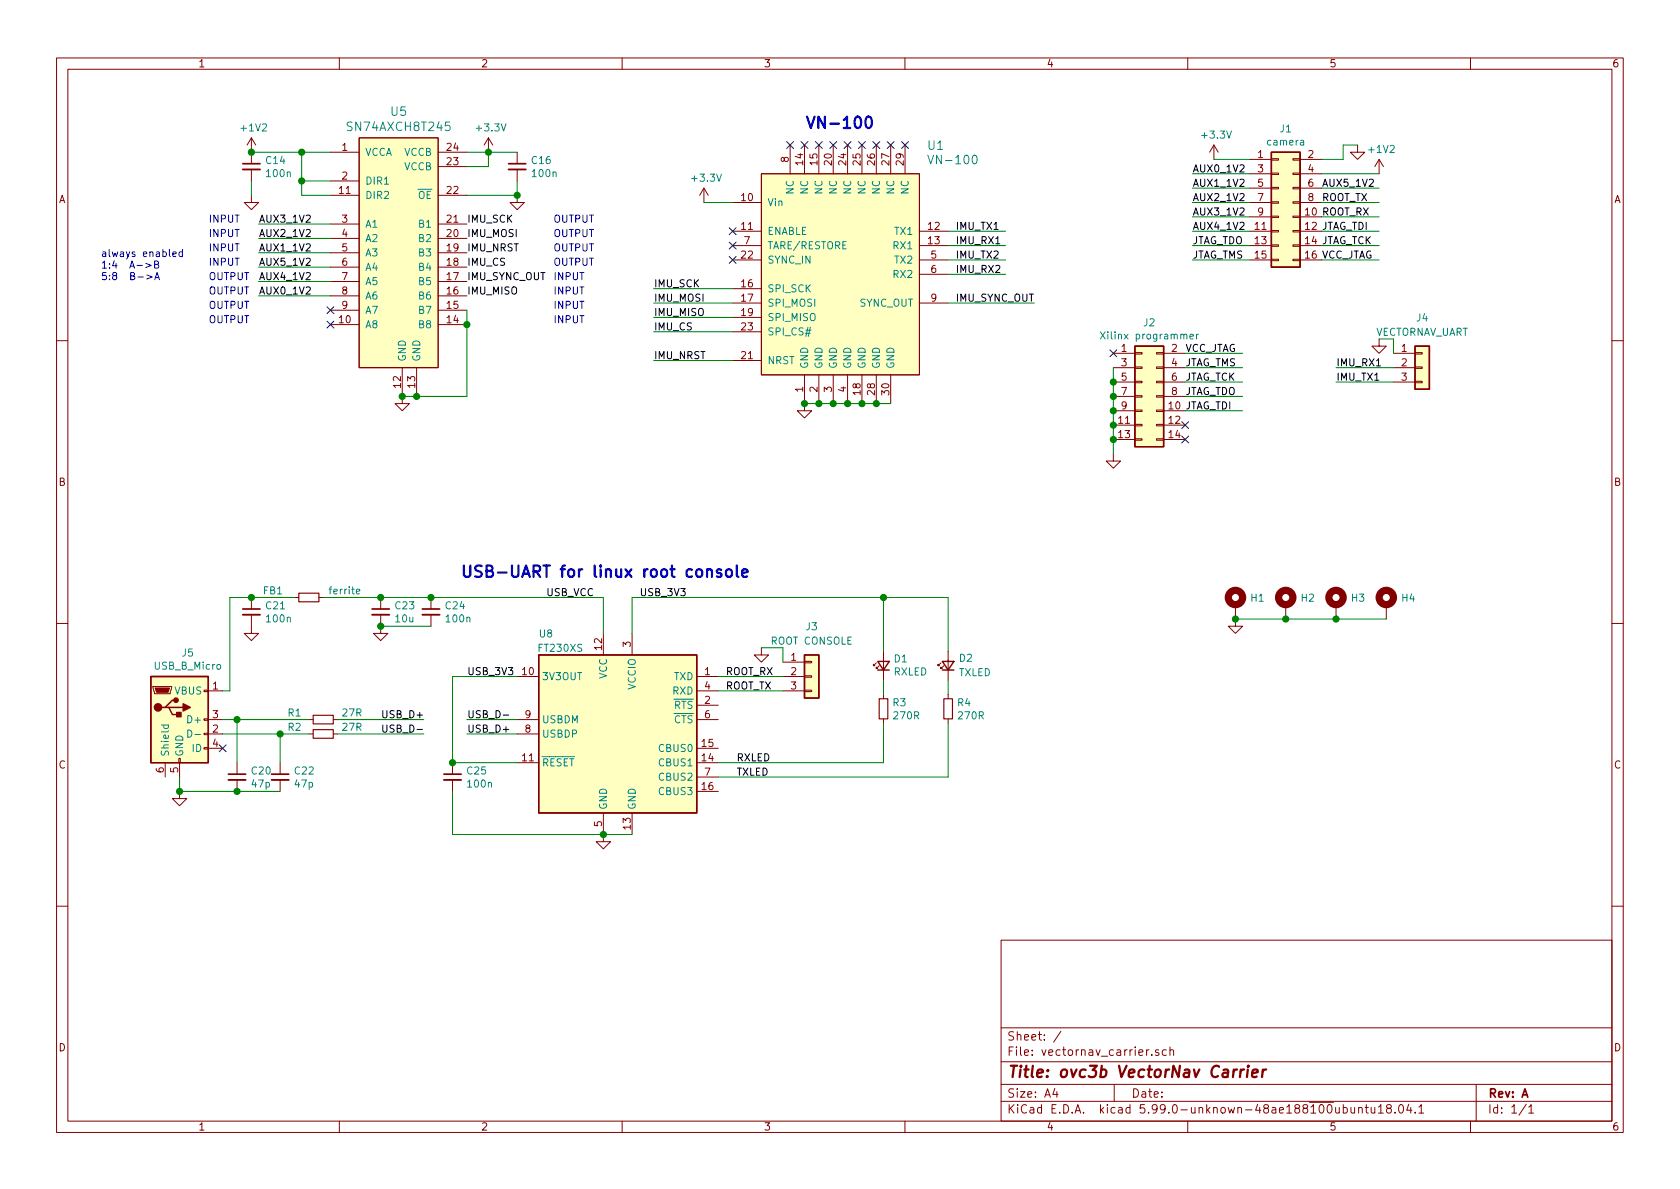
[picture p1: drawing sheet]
EESchema Schematic File Version 5
EELAYER 30 0
EELAYER END
$Descr A4 11693 8268
encoding utf-8
Sheet 1 1
Title "ovc3b VectorNav Carrier"
Date ""
Rev "A"
Comp ""
Comment1 ""
Comment2 ""
Comment3 ""
Comment4 ""
Comment5 ""
Comment6 ""
Comment7 ""
Comment8 ""
Comment9 ""
$EndDescr
Text Label 9200 1300 0    50   ~ 0
AUX5_1V2
Wire Wire Line
	9200 1500 9600 1500
Wire Wire Line
	9200 1400 9600 1400
Text Label 9200 1400 0    50   ~ 0
ROOT_TX
Wire Wire Line
	9200 1300 9600 1300
Text Label 8300 1600 0    50   ~ 0
AUX4_1V2
Wire Wire Line
	8300 1600 8700 1600
Text Label 8300 1500 0    50   ~ 0
AUX3_1V2
Wire Wire Line
	8300 1500 8700 1500
Wire Wire Line
	8300 1400 8700 1400
Text Label 8300 1400 0    50   ~ 0
AUX2_1V2
Wire Wire Line
	8300 1700 8700 1700
Wire Wire Line
	8300 1800 8700 1800
Text Label 8300 1700 0    50   ~ 0
JTAG_TDO
Text Label 8300 1800 0    50   ~ 0
JTAG_TMS
Text Label 8300 1300 0    50   ~ 0
AUX1_1V2
Wire Wire Line
	8300 1200 8700 1200
Text Label 8300 1200 0    50   ~ 0
AUX0_1V2
Wire Wire Line
	8300 1300 8700 1300
Wire Wire Line
	8450 1100 8700 1100
Text Label 9200 1500 0    50   ~ 0
ROOT_RX
Text Label 9200 1600 0    50   ~ 0
JTAG_TDI
Wire Wire Line
	9200 1200 9600 1200
Wire Wire Line
	9350 1000 9450 1000
$Comp
L power:+1V2 #PWR0105
U 1 1
P 9600 1200
F 0 "#PWR0105" H 9600 1050 50  0001 C CNN
F 1 "+1V2" H 9615 1373 50  0000 C CNN
F 2 "" H 9600 1200 50  0001 C CNN
F 3 "" H 9600 1200 50  0001 C CNN
	1    9600 1200
	1    0    0    -1  
$EndComp
Wire Wire Line
	9200 1800 9600 1800
Text Label 9200 1800 0    50   ~ 0
VCC_JTAG
Wire Wire Line
	9200 1600 9600 1600
Wire Wire Line
	9200 1700 9600 1700
Text Label 9200 1700 0    50   ~ 0
JTAG_TCK
$Comp
L Connector_Generic:Conn_01x03 J4
U 1 1
P 9900 2550
F 0 "J4" H 9900 2900 50  0000 C CNN
F 1 "VECTORNAV_UART" H 9900 2800 50  0000 C CNN
F 2 "Connector_PinHeader_2.54mm:PinHeader_1x03_P2.54mm_Vertical" H 9900 2550 50  0001 C CNN
F 3 "" H 9900 2550 50  0001 C CNN
F 4 "DNP" H 9900 3000 50  0001 C CNN "MFN"
F 5 "DNP" H 9900 3000 50  0001 C CNN "MPN"
	1    9900 2550
	1    0    0    -1  
$EndComp
$Comp
L power:GND #PWR0109
U 1 1
P 9600 2350
F 0 "#PWR0109" H 9600 2100 50  0001 C CNN
F 1 "GND" H 9605 2177 50  0001 C CNN
F 2 "" H 9600 2350 50  0001 C CNN
F 3 "" H 9600 2350 50  0001 C CNN
	1    9600 2350
	1    0    0    -1  
$EndComp
Wire Wire Line
	9350 1100 9350 1000
Wire Wire Line
	9200 1100 9350 1100
$Comp
L Connector_Generic:Conn_02x08_Odd_Even J1
U 1 1
P 8900 1400
F 0 "J1" H 8950 1916 50  0000 C CNN
F 1 "camera" H 8950 1825 50  0000 C CNN
F 2 "Connector_PinSocket_2.00mm:PinSocket_2x08_P2.00mm_Vertical" H 8900 1400 50  0001 C CNN
F 3 "~" H 8900 1400 50  0001 C CNN
	1    8900 1400
	1    0    0    -1  
$EndComp
$Comp
L power:+3.3V #PWR0103
U 1 1
P 8450 1100
F 0 "#PWR0103" H 8450 950 50  0001 C CNN
F 1 "+3.3V" H 8465 1273 50  0000 C CNN
F 2 "" H 8450 1100 50  0001 C CNN
F 3 "" H 8450 1100 50  0001 C CNN
	1    8450 1100
	1    0    0    -1  
$EndComp
$Comp
L power:GND #PWR0104
U 1 1
P 9450 1000
F 0 "#PWR0104" H 9450 750 50  0001 C CNN
F 1 "GND" H 9455 827 50  0001 C CNN
F 2 "" H 9450 1000 50  0001 C CNN
F 3 "" H 9450 1000 50  0001 C CNN
	1    9450 1000
	1    0    0    -1  
$EndComp
Text Label 8250 2650 0    50   ~ 0
JTAG_TCK
Wire Wire Line
	8250 2550 8650 2550
Wire Wire Line
	8250 2450 8650 2450
Text Label 8250 2550 0    50   ~ 0
JTAG_TMS
Wire Wire Line
	8250 2650 8650 2650
Text Label 8250 2750 0    50   ~ 0
JTAG_TDO
Text Label 8250 2850 0    50   ~ 0
JTAG_TDI
NoConn ~ 8250 3050
Wire Wire Line
	8250 2750 8650 2750
Wire Wire Line
	8250 2850 8650 2850
$Comp
L power:GND #PWR0106
U 1 1
P 7750 3150
F 0 "#PWR0106" H 7750 2900 50  0001 C CNN
F 1 "GND" H 7754 2977 50  0001 C CNN
F 2 "" H 7750 3150 50  0001 C CNN
F 3 "" H 7750 3150 50  0001 C CNN
	1    7750 3150
	1    0    0    -1  
$EndComp
NoConn ~ 8250 2950
Wire Wire Line
	7750 2650 7750 2750
Connection ~ 7750 2750
Connection ~ 7750 2650
Wire Wire Line
	7750 2550 7750 2650
NoConn ~ 7750 2450
$Comp
L Connector_Generic:Conn_02x07_Odd_Even J2
U 1 1
P 7950 2750
F 0 "J2" H 8000 3266 50  0000 C CNN
F 1 "Xilinx programmer" H 8000 3175 50  0000 C CNN
F 2 "Connector_PinHeader_2.00mm:PinHeader_2x07_P2.00mm_Vertical_SMD" H 7950 2750 50  0001 C CNN
F 3 "~" H 7950 2750 50  0001 C CNN
F 4 "digikey" H 7950 2750 50  0001 C CNN "D1N"
F 5 "WM18641-ND" H 7950 2750 50  0001 C CNN "D1PN"
F 6 "Molex" H 7950 2750 50  0001 C CNN "MFN"
F 7 "0878321420" H 7950 2750 50  0001 C CNN "MPN"
	1    7950 2750
	1    0    0    -1  
$EndComp
Wire Wire Line
	9300 4300 9650 4300
Wire Wire Line
	8950 4300 9300 4300
Wire Wire Line
	8600 4300 8950 4300
$Comp
L Mechanical:MountingHole_Pad H3
U 1 1
P 9300 4200
F 0 "H3" H 9400 4249 50  0000 L CNN
F 1 "MountingHole_Pad" H 9400 4158 50  0001 L CNN
F 2 "MountingHole:MountingHole_2.2mm_M2_Pad" H 9300 4200 50  0001 C CNN
F 3 "~" H 9300 4200 50  0001 C CNN
	1    9300 4200
	1    0    0    -1  
$EndComp
$Comp
L Mechanical:MountingHole_Pad H4
U 1 1
P 9650 4200
F 0 "H4" H 9750 4249 50  0000 L CNN
F 1 "MountingHole_Pad" H 9750 4158 50  0001 L CNN
F 2 "MountingHole:MountingHole_2.2mm_M2_Pad" H 9650 4200 50  0001 C CNN
F 3 "~" H 9650 4200 50  0001 C CNN
	1    9650 4200
	1    0    0    -1  
$EndComp
Text Label 8250 2450 0    50   ~ 0
VCC_JTAG
Text Label 9300 2550 0    50   ~ 0
IMU_RX1
Wire Wire Line
	9600 2350 9700 2350
Text Label 9300 2650 0    50   ~ 0
IMU_TX1
Wire Wire Line
	9300 2550 9700 2550
Wire Wire Line
	9700 2350 9700 2450
Wire Wire Line
	9300 2650 9700 2650
Connection ~ 9300 4300
Connection ~ 8950 4300
Connection ~ 8600 4300
$Comp
L Mechanical:MountingHole_Pad H1
U 1 1
P 8600 4200
F 0 "H1" H 8700 4249 50  0000 L CNN
F 1 "MountingHole_Pad" H 8700 4158 50  0001 L CNN
F 2 "MountingHole:MountingHole_2.2mm_M2_Pad" H 8600 4200 50  0001 C CNN
F 3 "~" H 8600 4200 50  0001 C CNN
	1    8600 4200
	1    0    0    -1  
$EndComp
$Comp
L Mechanical:MountingHole_Pad H2
U 1 1
P 8950 4200
F 0 "H2" H 9050 4249 50  0000 L CNN
F 1 "MountingHole_Pad" H 9050 4158 50  0001 L CNN
F 2 "MountingHole:MountingHole_2.2mm_M2_Pad" H 8950 4200 50  0001 C CNN
F 3 "~" H 8950 4200 50  0001 C CNN
	1    8950 4200
	1    0    0    -1  
$EndComp
$Comp
L power:GND #PWR0108
U 1 1
P 8600 4300
F 0 "#PWR0108" H 8600 4050 50  0001 C CNN
F 1 "GND" H 8605 4127 50  0001 C CNN
F 2 "" H 8600 4300 50  0001 C CNN
F 3 "" H 8600 4300 50  0001 C CNN
	1    8600 4300
	1    0    0    -1  
$EndComp
NoConn ~ 6100 1000
NoConn ~ 6200 1000
NoConn ~ 6300 1000
NoConn ~ 6000 1000
Text Notes 5600 900  0    79   ~ 16
VN-100
NoConn ~ 5900 1000
Wire Wire Line
	6600 1800 7000 1800
Wire Wire Line
	6600 1700 7000 1700
Wire Wire Line
	6600 1600 7000 1600
Text Label 6650 1600 0    50   ~ 0
IMU_TX1
Text Label 6650 1700 0    50   ~ 0
IMU_RX1
NoConn ~ 5500 1000
NoConn ~ 5600 1000
NoConn ~ 5700 1000
NoConn ~ 5800 1000
Wire Wire Line
	4900 1400 5100 1400
NoConn ~ 5100 1700
NoConn ~ 5100 1600
Wire Wire Line
	5900 2800 6000 2800
Wire Wire Line
	6000 2800 6100 2800
Connection ~ 6100 2800
Connection ~ 6000 2800
Wire Wire Line
	6100 2800 6200 2800
$Comp
L IMU:VN-100 U1
U 1 1
P 5800 1900
F 0 "U1" H 6450 2800 60  0000 L CNN
F 1 "VN-100" H 6450 2700 60  0000 L CNN
F 2 "IMU:VN-100" H 5800 1900 60  0001 C CNN
F 3 "" H 6644 1794 60  0001 L CNN
F 4 "DNP" H 6450 2900 50  0001 C CNN "MFN"
F 5 "DNP" H 6450 2900 50  0001 C CNN "MPN"
	1    5800 1900
	1    0    0    -1  
$EndComp
Wire Wire Line
	6600 1900 7000 1900
Text Label 6650 1900 0    50   ~ 0
IMU_RX2
Text Label 6650 1800 0    50   ~ 0
IMU_TX2
Text Label 6650 2100 0    50   ~ 0
IMU_SYNC_OUT
Wire Wire Line
	6600 2100 7200 2100
Wire Wire Line
	7750 2750 7750 2850
Connection ~ 7750 2850
Connection ~ 7750 2950
Wire Wire Line
	7750 2850 7750 2950
Connection ~ 7750 3050
Wire Wire Line
	7750 3050 7750 3150
Wire Wire Line
	7750 2950 7750 3050
Wire Wire Line
	6600 4150 6600 4525
Connection ~ 5900 2800
Wire Wire Line
	5700 2800 5800 2800
Connection ~ 5800 2800
Wire Wire Line
	5800 2800 5900 2800
$Comp
L power:GND #PWR0101
U 1 1
P 5600 2800
F 0 "#PWR0101" H 5600 2550 50  0001 C CNN
F 1 "GND" H 5605 2627 50  0001 C CNN
F 2 "" H 5600 2800 50  0001 C CNN
F 3 "" H 5600 2800 50  0001 C CNN
	1    5600 2800
	1    0    0    -1  
$EndComp
Text Label 5050 4700 0    50   ~ 0
ROOT_RX
Wire Wire Line
	6600 4725 6600 4825
Wire Wire Line
	6150 4725 6150 4825
Wire Wire Line
	5450 4500 5450 4600
Text Label 5050 4800 0    50   ~ 0
ROOT_TX
Wire Wire Line
	5000 4700 5450 4700
Wire Wire Line
	4400 4150 6150 4150
Wire Wire Line
	4400 4150 4400 4400
Wire Wire Line
	5000 4800 5450 4800
$Comp
L Connector_Generic:Conn_01x03 J3
U 1 1
P 5650 4700
F 0 "J3" H 5650 5050 50  0000 C CNN
F 1 "ROOT CONSOLE" H 5650 4950 50  0000 C CNN
F 2 "Connector_PinHeader_2.54mm:PinHeader_1x03_P2.54mm_Vertical" H 5650 4700 50  0001 C CNN
F 3 "" H 5650 4700 50  0001 C CNN
F 4 "DNP" H 5650 5150 50  0001 C CNN "MFN"
F 5 "DNP" H 5650 5150 50  0001 C CNN "MPN"
	1    5650 4700
	1    0    0    -1  
$EndComp
$Comp
L Device:LED_Small D1
U 1 1
P 6150 4625
F 0 "D1" V 6196 4557 50  0000 R CNN
F 1 "RXLED" V 6105 4557 50  0000 R CNN
F 2 "LED_SMD:LED_0603_1608Metric" V 6150 4625 50  0001 C CNN
F 3 "" V 6150 4625 50  0001 C CNN
F 4 "Lite-On" H 6196 4657 50  0001 C CNN "MFN"
F 5 "LTST-C191KRKT" H 6196 4657 50  0001 C CNN "MPN"
	1    6150 4625
	0    -1   -1   0   
$EndComp
Wire Wire Line
	5000 5400 6600 5400
Wire Wire Line
	6150 5300 6150 5025
Wire Wire Line
	6600 5025 6600 5400
Wire Wire Line
	5000 5300 6150 5300
Text Label 5125 5300 0    50   ~ 0
RXLED
Text Label 5125 5400 0    50   ~ 0
TXLED
Wire Wire Line
	6150 4150 6150 4525
Connection ~ 6150 4150
Wire Wire Line
	6150 4150 6600 4150
Wire Wire Line
	5300 4500 5450 4500
$Comp
L Device:LED_Small D2
U 1 1
P 6600 4625
F 0 "D2" V 6650 4450 50  0000 L CNN
F 1 "TXLED" V 6550 4325 50  0000 L CNN
F 2 "LED_SMD:LED_0603_1608Metric" V 6600 4625 50  0001 C CNN
F 3 "" V 6600 4625 50  0001 C CNN
F 4 "Lite-On" H 6650 4550 50  0001 C CNN "MFN"
F 5 "LTST-C191KGKT" H 6650 4550 50  0001 C CNN "MPN"
	1    6600 4625
	0    -1   -1   0   
$EndComp
$Comp
L Device:R_Small R3
U 1 1
P 6150 4925
F 0 "R3" H 6209 4971 50  0000 L CNN
F 1 "270R" H 6209 4880 50  0000 L CNN
F 2 "Resistor_SMD:R_0603_1608Metric" H 6150 4925 50  0001 C CNN
F 3 "" H 6150 4925 50  0001 C CNN
F 4 "Yageo" H 6209 5071 50  0001 C CNN "MFN"
F 5 "RC0603FR-07270RL" H 6209 5071 50  0001 C CNN "MPN"
	1    6150 4925
	1    0    0    -1  
$EndComp
$Comp
L Device:R_Small R4
U 1 1
P 6600 4925
F 0 "R4" H 6659 4971 50  0000 L CNN
F 1 "270R" H 6659 4880 50  0000 L CNN
F 2 "Resistor_SMD:R_0603_1608Metric" H 6600 4925 50  0001 C CNN
F 3 "" H 6600 4925 50  0001 C CNN
F 4 "Yageo" H 6659 5071 50  0001 C CNN "MFN"
F 5 "RC0603FR-07270RL" H 6659 5071 50  0001 C CNN "MPN"
	1    6600 4925
	1    0    0    -1  
$EndComp
Wire Wire Line
	1800 1550 2300 1550
Wire Wire Line
	1800 1650 2300 1650
Text Label 1800 1750 0    50   ~ 0
AUX1_1V2
Text Label 1800 1650 0    50   ~ 0
AUX2_1V2
Wire Wire Line
	1800 1750 2300 1750
Wire Wire Line
	2100 1050 2300 1050
Wire Wire Line
	2300 1250 2100 1250
Connection ~ 2100 1250
Wire Wire Line
	2100 1350 2100 1250
Wire Wire Line
	2300 1350 2100 1350
$Comp
L Device:C_Small C14
U 1 1
P 1750 1150
F 0 "C14" H 1842 1196 50  0000 L CNN
F 1 "100n" H 1842 1105 50  0000 L CNN
F 2 "Capacitor_SMD:C_0603_1608Metric" H 1750 1150 50  0001 C CNN
F 3 "" H 1750 1150 50  0001 C CNN
F 4 "Samsung" H 1842 1296 50  0001 C CNN "MFN"
F 5 "CL10B104KO8NNNC" H 1842 1296 50  0001 C CNN "MPN"
	1    1750 1150
	1    0    0    -1  
$EndComp
$Comp
L power:+1V2 #PWR0107
U 1 1
P 1750 1050
F 0 "#PWR0107" H 1750 900 50  0001 C CNN
F 1 "+1V2" H 1765 1223 50  0000 C CNN
F 2 "" H 1750 1050 50  0001 C CNN
F 3 "" H 1750 1050 50  0001 C CNN
	1    1750 1050
	1    0    0    -1  
$EndComp
Wire Wire Line
	2100 1250 2100 1050
Connection ~ 1750 1050
Wire Wire Line
	1750 1350 1750 1250
Wire Wire Line
	1750 1050 2100 1050
Connection ~ 2100 1050
Text Label 1800 1550 0    50   ~ 0
AUX3_1V2
$Comp
L power:GND #PWR02
U 1 1
P 1750 1350
F 0 "#PWR02" H 1750 1100 50  0001 C CNN
F 1 "GND" H 1755 1177 50  0001 C CNN
F 2 "" H 1750 1350 50  0001 C CNN
F 3 "" H 1750 1350 50  0001 C CNN
	1    1750 1350
	-1   0    0    -1  
$EndComp
NoConn ~ 2300 2250
Wire Wire Line
	1800 2050 2300 2050
Wire Wire Line
	1800 1850 2300 1850
Wire Wire Line
	1800 1950 2300 1950
NoConn ~ 2300 2150
Text Notes 700  1950 0    50   ~ 0
always enabled\n1:4  A->B\n5:8  B->A
Text Notes 1450 1550 0    50   ~ 0
INPUT
Text Notes 1450 1650 0    50   ~ 0
INPUT
Text Notes 1450 1850 0    50   ~ 0
INPUT
Text Notes 1450 1750 0    50   ~ 0
INPUT
Text Label 1800 2050 0    50   ~ 0
AUX0_1V2
Text Label 1800 1950 0    50   ~ 0
AUX4_1V2
Text Notes 1450 1950 0    50   ~ 0
OUTPUT
Text Notes 1450 2250 0    50   ~ 0
OUTPUT
Text Notes 1450 2150 0    50   ~ 0
OUTPUT
Text Notes 1450 2050 0    50   ~ 0
OUTPUT
Wire Wire Line
	2900 2750 3250 2750
Text Label 1800 1850 0    50   ~ 0
AUX5_1V2
Connection ~ 2800 2750
Wire Wire Line
	2800 2750 2900 2750
Connection ~ 2900 2750
$Comp
L power:GND #PWR05
U 1 1
P 2800 2750
F 0 "#PWR05" H 2800 2500 50  0001 C CNN
F 1 "GND" H 2805 2577 50  0001 C CNN
F 2 "" H 2800 2750 50  0001 C CNN
F 3 "" H 2800 2750 50  0001 C CNN
	1    2800 2750
	1    0    0    -1  
$EndComp
$Comp
L voltage_translators:SN74AXCH8T245 U5
U 1 1
P 2800 1850
F 0 "U5" H 2775 2937 60  0000 C CNN
F 1 "SN74AXCH8T245" H 2775 2831 60  0000 C CNN
F 2 "Package_SO:TSSOP-24_4.4x7.8mm_P0.65mm" H 2800 1850 60  0001 C CNN
F 3 "" H 2800 1850 60  0000 C CNN
F 4 "Texas Instruments" H 2775 3037 50  0001 C CNN "MFN"
F 5 "SN74AXCH8T245PWR" H 2775 3037 50  0001 C CNN "MPN"
	1    2800 1850
	1    0    0    -1  
$EndComp
Connection ~ 3600 1350
Text Label 3250 1650 0    50   ~ 0
IMU_MOSI
Text Label 3250 1750 0    50   ~ 0
IMU_NRST
Text Label 3250 1550 0    50   ~ 0
IMU_SCK
Text Label 3250 1850 0    50   ~ 0
IMU_CS
Wire Wire Line
	3600 1350 3600 1250
Wire Wire Line
	3250 1350 3600 1350
$Comp
L power:GND #PWR09
U 1 1
P 3600 1350
F 0 "#PWR09" H 3600 1100 50  0001 C CNN
F 1 "GND" H 3605 1177 50  0001 C CNN
F 2 "" H 3600 1350 50  0001 C CNN
F 3 "" H 3600 1350 50  0001 C CNN
	1    3600 1350
	1    0    0    -1  
$EndComp
Text Notes 3850 1750 0    50   ~ 0
OUTPUT
Text Notes 3850 2250 0    50   ~ 0
INPUT
Text Notes 3850 2150 0    50   ~ 0
INPUT
Text Notes 3850 2050 0    50   ~ 0
INPUT
Text Notes 3850 1850 0    50   ~ 0
OUTPUT
Text Notes 3850 1650 0    50   ~ 0
OUTPUT
Text Notes 3850 1950 0    50   ~ 0
INPUT
Text Notes 3850 1550 0    50   ~ 0
OUTPUT
Connection ~ 3400 1050
Wire Wire Line
	3250 1050 3400 1050
Wire Wire Line
	3400 1050 3600 1050
Wire Wire Line
	3400 1150 3400 1050
Wire Wire Line
	3250 1150 3400 1150
$Comp
L Device:C_Small C16
U 1 1
P 3600 1150
F 0 "C16" H 3692 1196 50  0000 L CNN
F 1 "100n" H 3692 1105 50  0000 L CNN
F 2 "Capacitor_SMD:C_0603_1608Metric" H 3600 1150 50  0001 C CNN
F 3 "" H 3600 1150 50  0001 C CNN
F 4 "Samsung" H 3692 1296 50  0001 C CNN "MFN"
F 5 "CL10B104KO8NNNC" H 3692 1296 50  0001 C CNN "MPN"
	1    3600 1150
	1    0    0    -1  
$EndComp
$Comp
L power:+3.3V #PWR07
U 1 1
P 3400 1050
F 0 "#PWR07" H 3400 900 50  0001 C CNN
F 1 "+3.3V" H 3415 1223 50  0000 C CNN
F 2 "" H 3400 1050 50  0001 C CNN
F 3 "" H 3400 1050 50  0001 C CNN
	1    3400 1050
	1    0    0    -1  
$EndComp
Text Label 4550 2100 0    50   ~ 0
IMU_MOSI
Text Label 4550 2000 0    50   ~ 0
IMU_SCK
Wire Wire Line
	5100 2000 4550 2000
Wire Wire Line
	5100 2200 4550 2200
Wire Wire Line
	5100 2100 4550 2100
$Comp
L power:+3.3V #PWR0102
U 1 1
P 4900 1400
F 0 "#PWR0102" H 4900 1250 50  0001 C CNN
F 1 "+3.3V" H 4915 1573 50  0000 C CNN
F 2 "" H 4900 1400 50  0001 C CNN
F 3 "" H 4900 1400 50  0001 C CNN
	1    4900 1400
	1    0    0    -1  
$EndComp
Connection ~ 1650 5000
Wire Wire Line
	1650 5300 1650 5000
Wire Wire Line
	1950 5300 1950 5100
Connection ~ 1950 5100
Wire Wire Line
	1650 5500 1950 5500
Connection ~ 1250 5500
Wire Wire Line
	1250 5500 1650 5500
Wire Wire Line
	1250 5400 1250 5500
Connection ~ 1650 5500
$Comp
L power:GND #PWR0119
U 1 1
P 1250 5500
F 0 "#PWR0119" H 1250 5250 50  0001 C CNN
F 1 "GND" H 1255 5327 50  0001 C CNN
F 2 "" H 1250 5500 50  0001 C CNN
F 3 "" H 1250 5500 50  0001 C CNN
	1    1250 5500
	-1   0    0    -1  
$EndComp
Wire Wire Line
	1550 5000 1650 5000
Wire Wire Line
	1550 5100 1950 5100
NoConn ~ 1550 5200
Wire Wire Line
	1550 4800 1600 4800
Connection ~ 1750 4150
Wire Wire Line
	2050 4150 1750 4150
Wire Wire Line
	1750 4150 1600 4150
Wire Wire Line
	1600 4800 1600 4150
$Comp
L Device:C_Small C21
U 1 1
P 1750 4250
F 0 "C21" H 1842 4296 50  0000 L CNN
F 1 "100n" H 1842 4205 50  0000 L CNN
F 2 "Capacitor_SMD:C_0603_1608Metric" H 1750 4250 50  0001 C CNN
F 3 "" H 1750 4250 50  0001 C CNN
F 4 "Samsung" H 1842 4396 50  0001 C CNN "MFN"
F 5 "CL10B104KO8NNNC" H 1842 4396 50  0001 C CNN "MPN"
	1    1750 4250
	1    0    0    -1  
$EndComp
$Comp
L Device:R_Small FB1
U 1 1
P 2150 4150
F 0 "FB1" V 2100 3900 50  0000 C CNN
F 1 "ferrite" V 2100 4400 50  0000 C CNN
F 2 "Resistor_SMD:R_0603_1608Metric" H 2150 4150 50  0001 C CNN
F 3 "" H 2150 4150 50  0001 C CNN
F 4 "Murata" H 2100 4000 50  0001 C CNN "MFN"
F 5 "BLM18KG601SN1D" H 2100 4000 50  0001 C CNN "MPN"
	1    2150 4150
	0    1    1    0   
$EndComp
$Comp
L power:GND #PWR0120
U 1 1
P 1750 4350
F 0 "#PWR0120" H 1750 4100 50  0001 C CNN
F 1 "GND" H 1755 4177 50  0001 C CNN
F 2 "" H 1750 4350 50  0001 C CNN
F 3 "" H 1750 4350 50  0001 C CNN
	1    1750 4350
	-1   0    0    -1  
$EndComp
Wire Wire Line
	1650 5000 2150 5000
Wire Wire Line
	1950 5100 2150 5100
$Comp
L Connector:USB_B_Micro J5
U 1 1
P 1250 5000
F 0 "J5" H 1307 5467 50  0000 C CNN
F 1 "USB_B_Micro" H 1307 5376 50  0000 C CNN
F 2 "Connector_USB:USB_Micro-B_Wuerth_629105150521_CircularHoles" H 1400 4950 50  0001 C CNN
F 3 "" H 1400 4950 50  0001 C CNN
F 4 "Wurth" H 1307 5567 50  0001 C CNN "MFN"
F 5 "629105150521" H 1307 5567 50  0001 C CNN "MPN"
	1    1250 5000
	1    0    0    -1  
$EndComp
$Comp
L Device:C_Small C22
U 1 1
P 1950 5400
F 0 "C22" H 2042 5446 50  0000 L CNN
F 1 "47p" H 2042 5355 50  0000 L CNN
F 2 "Capacitor_SMD:C_0603_1608Metric" H 1950 5400 50  0001 C CNN
F 3 "" H 1950 5400 50  0001 C CNN
F 4 "Murata" H 2042 5546 50  0001 C CNN "MFN"
F 5 "GCM1885C2A470JA16D" H 2042 5546 50  0001 C CNN "MPN"
	1    1950 5400
	1    0    0    -1  
$EndComp
$Comp
L Device:C_Small C20
U 1 1
P 1650 5400
F 0 "C20" H 1742 5446 50  0000 L CNN
F 1 "47p" H 1742 5355 50  0000 L CNN
F 2 "Capacitor_SMD:C_0603_1608Metric" H 1650 5400 50  0001 C CNN
F 3 "" H 1650 5400 50  0001 C CNN
F 4 "Murata" H 1742 5546 50  0001 C CNN "MFN"
F 5 "GCM1885C2A470JA16D" H 1742 5546 50  0001 C CNN "MPN"
	1    1650 5400
	1    0    0    -1  
$EndComp
Wire Wire Line
	3600 5100 3250 5100
Text Label 3250 5100 0    50   ~ 0
USB_D+
Wire Wire Line
	3150 5800 4200 5800
Wire Wire Line
	3150 5300 3600 5300
Wire Wire Line
	3150 5800 3150 5500
Text Label 2650 5100 0    50   ~ 0
USB_D-
Wire Wire Line
	2350 5100 2950 5100
Wire Wire Line
	2350 5000 2950 5000
Text Label 2650 5000 0    50   ~ 0
USB_D+
$Comp
L Device:C_Small C25
U 1 1
P 3150 5400
F 0 "C25" H 3242 5446 50  0000 L CNN
F 1 "100n" H 3242 5355 50  0000 L CNN
F 2 "Capacitor_SMD:C_0603_1608Metric" H 3150 5400 50  0001 C CNN
F 3 "" H 3150 5400 50  0001 C CNN
F 4 "Samsung" H 3242 5546 50  0001 C CNN "MFN"
F 5 "CL10B104KO8NNNC" H 3242 5546 50  0001 C CNN "MPN"
	1    3150 5400
	1    0    0    -1  
$EndComp
$Comp
L Device:R_Small R2
U 1 1
P 2250 5100
F 0 "R2" V 2200 4900 50  0000 C CNN
F 1 "27R" V 2200 5300 50  0000 C CNN
F 2 "Resistor_SMD:R_0603_1608Metric" H 2250 5100 50  0001 C CNN
F 3 "" H 2250 5100 50  0001 C CNN
F 4 "Yageo" H 2200 5000 50  0001 C CNN "MFN"
F 5 "RC0603FR-0727RL" H 2200 5000 50  0001 C CNN "MPN"
	1    2250 5100
	0    1    1    0   
$EndComp
$Comp
L Device:R_Small R1
U 1 1
P 2250 5000
F 0 "R1" V 2200 4800 50  0000 C CNN
F 1 "27R" V 2200 5200 50  0000 C CNN
F 2 "Resistor_SMD:R_0603_1608Metric" H 2250 5000 50  0001 C CNN
F 3 "" H 2250 5000 50  0001 C CNN
F 4 "Yageo" H 2200 4900 50  0001 C CNN "MFN"
F 5 "RC0603FR-0727RL" H 2200 4900 50  0001 C CNN "MPN"
	1    2250 5000
	0    1    1    0   
$EndComp
$Comp
L power:GND #PWR0118
U 1 1
P 2650 4350
F 0 "#PWR0118" H 2650 4100 50  0001 C CNN
F 1 "GND" H 2655 4177 50  0001 C CNN
F 2 "" H 2650 4350 50  0001 C CNN
F 3 "" H 2650 4350 50  0001 C CNN
	1    2650 4350
	-1   0    0    -1  
$EndComp
Text Label 3250 4700 0    50   ~ 0
USB_3V3
Wire Wire Line
	3150 4700 3600 4700
Wire Wire Line
	3600 5000 3250 5000
Text Label 3250 5000 0    50   ~ 0
USB_D-
Wire Wire Line
	3150 4700 3150 5300
Connection ~ 3150 5300
Wire Wire Line
	4200 4150 4200 4400
Wire Wire Line
	2650 4150 2250 4150
Connection ~ 2650 4150
Wire Wire Line
	2650 4350 3000 4350
Wire Wire Line
	3000 4150 2650 4150
Connection ~ 2650 4350
$Comp
L Device:C_Small C23
U 1 1
P 2650 4250
F 0 "C23" H 2742 4296 50  0000 L CNN
F 1 "10u" H 2742 4205 50  0000 L CNN
F 2 "Capacitor_SMD:C_0603_1608Metric" H 2650 4250 50  0001 C CNN
F 3 "" H 2650 4250 50  0001 C CNN
F 4 "Murata" H 2742 4396 50  0001 C CNN "MFN"
F 5 "GRM188R61A106KE69D" H 2742 4396 50  0001 C CNN "MPN"
	1    2650 4250
	1    0    0    -1  
$EndComp
$Comp
L Device:C_Small C24
U 1 1
P 3000 4250
F 0 "C24" H 3092 4296 50  0000 L CNN
F 1 "100n" H 3092 4205 50  0000 L CNN
F 2 "Capacitor_SMD:C_0603_1608Metric" H 3000 4250 50  0001 C CNN
F 3 "" H 3000 4250 50  0001 C CNN
F 4 "Samsung" H 3092 4396 50  0001 C CNN "MFN"
F 5 "CL10B104KO8NNNC" H 3092 4396 50  0001 C CNN "MPN"
	1    3000 4250
	1    0    0    -1  
$EndComp
Wire Wire Line
	4200 5800 4400 5800
Connection ~ 4200 5800
$Comp
L Interface_USB:FT230XS U8
U 1 1
P 4300 5100
F 0 "U8" H 3800 5800 50  0000 C CNN
F 1 "FT230XS" H 3900 5700 50  0000 C CNN
F 2 "Package_SO:SSOP-16_3.9x4.9mm_P0.635mm" H 4750 4450 50  0001 C CNN
F 3 "" H 4300 5100 50  0001 C CNN
F 4 "FTDI" H 3800 5900 50  0001 C CNN "MFN"
F 5 "FT230XS-R" H 3800 5900 50  0001 C CNN "MPN"
	1    4300 5100
	1    0    0    -1  
$EndComp
$Comp
L power:GND #PWR0121
U 1 1
P 4200 5800
F 0 "#PWR0121" H 4200 5550 50  0001 C CNN
F 1 "GND" H 4205 5627 50  0001 C CNN
F 2 "" H 4200 5800 50  0001 C CNN
F 3 "" H 4200 5800 50  0001 C CNN
	1    4200 5800
	-1   0    0    -1  
$EndComp
$Comp
L power:GND #PWR0122
U 1 1
P 5300 4500
F 0 "#PWR0122" H 5300 4250 50  0001 C CNN
F 1 "GND" H 5305 4327 50  0001 C CNN
F 2 "" H 5300 4500 50  0001 C CNN
F 3 "" H 5300 4500 50  0001 C CNN
	1    5300 4500
	-1   0    0    -1  
$EndComp
NoConn ~ 5100 1800
Wire Wire Line
	5600 2800 5700 2800
Connection ~ 5700 2800
Connection ~ 5600 2800
Connection ~ 3250 2250
Wire Wire Line
	3250 2750 3250 2250
Text Label 3250 2050 0    50   ~ 0
IMU_MISO
Text Label 3250 1950 0    50   ~ 0
IMU_SYNC_OUT
Wire Wire Line
	3250 2150 3250 2250
Text Notes 3200 4025 0    79   ~ 16
USB-UART for linux root console
Text Label 4450 4150 0    50   ~ 0
USB_3V3
Text Label 3800 4150 0    50   ~ 0
USB_VCC
Wire Wire Line
	3000 4150 4200 4150
Connection ~ 3000 4150
Text Label 4550 2300 0    50   ~ 0
IMU_CS
Wire Wire Line
	5100 2300 4550 2300
Text Label 4550 2200 0    50   ~ 0
IMU_MISO
Text Label 4550 2500 0    50   ~ 0
IMU_NRST
Wire Wire Line
	5100 2500 4550 2500
$EndSCHEMATC
